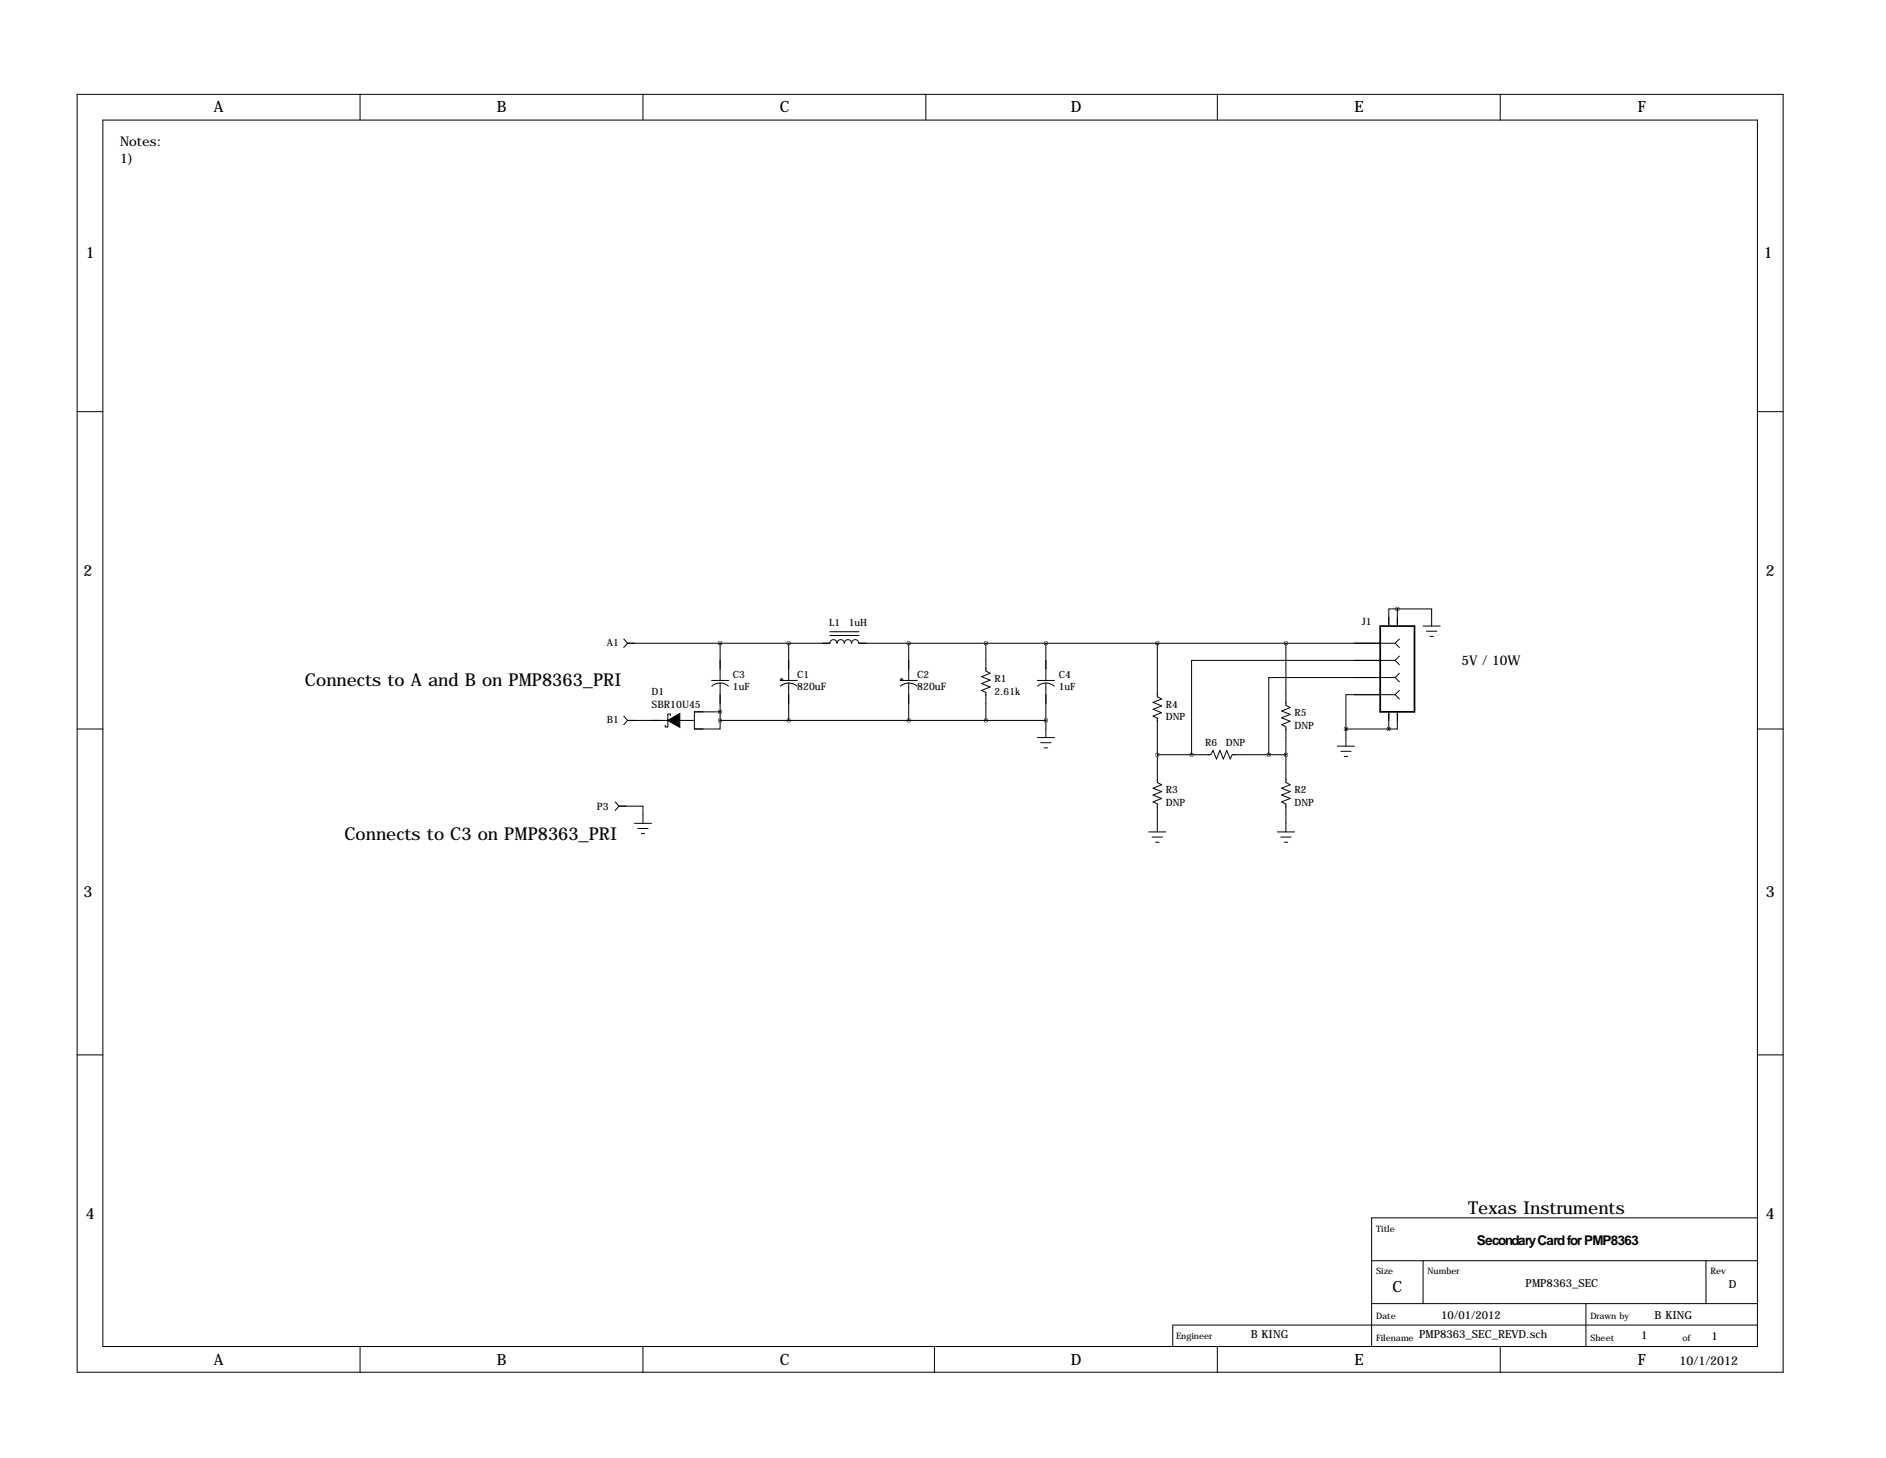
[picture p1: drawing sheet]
<svg xmlns="http://www.w3.org/2000/svg" width="559mm" height="432mm" viewBox="0 0 559 432" stroke-linecap="round" stroke-linejoin="round" font-family="sans-serif">
<g fill="none" stroke="#000" stroke-width=".3">
<path d="M22.9 27.9h505.4v378.5h-505.4zM30.5 35.6h490.2v363.2h-490.2zM106.7 27.9v7.7M190.5 27.9v7.7M274.3 27.9v7.7M360.7 27.9v7.7M444.5 27.9v7.7M22.9 121.9h7.6M520.7 121.9h7.6M184.8 189.2l1.1 1.3M185.9 190.5h60a1.07 1.07 0 0 1 1-1.1 1.07 1.07 0 0 1 1.1 1.1 1.07 1.07 0 0 1 1.1-1.1 1.07 1.07 0 0 1 1 1.1M185.9 190.5l-1.1 1.3"/>
<path d="M213.4 190.5v11M233.7 190.5v11M245.9 188.2h8.6M245.9 187.1h8.6M250.2 190.5a1.07 1.07 0 0 1 1.1-1.1 1.07 1.07 0 0 1 1 1.1 1.07 1.07 0 0 1 1.1-1.1 1.07 1.07 0 0 1 1.1 1.1h158.9M269.2 190.5v11M292.1 190.5v8.2l1.3 .7-2.6 1 2.6 1-2.6 1 2.6 1.1-2.6 1 1.3 .6v8.3M309.9 190.5v11M342.9 190.5v15.8l1.3 .7-2.6 1 2.6 1-2.6 1.1 2.6 1-2.6 1 1.3 .6v19l1.3 .7-2.6 1 2.6 1-2.6 1.1 2.6 1-2.6 1 1.3 .6v8.3M381 190.5v18.4l1.3 .6-2.6 1.1 2.6 1-2.6 1 2.6 1-2.6 1 1.3 .6v16.5l1.3 .7-2.6 1 2.6 1-2.6 1.1 2.6 1-2.6 1 1.3 .6v8.3M413.4 195.6h-60.3v27.9M413.4 195.6l1.2 1.2"/>
<path d="M413.4 190.5l1.2 1.3M414 180.3h-2.5v5.1M414 180.3h10.2v5.1M414 180.3v5.1M414.6 194.3l-1.2 1.3M414.6 199.4l-1.2 1.3M414.6 189.2l-1.2 1.3M421.6 185.4h5.1M422.7 186.9h3M423.7 188.5h1M22.9 215.9h7.6M184.8 212.1l1.1 1.3"/>
<path d="M185.9 213.4h19.8M185.9 213.4l-1.1 1.2M198.6 212v-.5h-.7v3.8h-.8v-.5M210.8 201.5h5.1M210.9 203.2a3.8 3.8 0 0 1 4.9 0M213.4 210.8h-7.7v5.1h7.7v-2.5M213.4 202.2v11.2M213.4 213.4h96.5M231.1 201.5h5.1M231.2 203.2a3.8 3.8 0 0 1 5 0M233.7 202.2v11.2M266.7 201.5h5.1"/>
<path d="M266.8 203.2a3.8 3.8 0 0 1 4.9 0M269.2 202.2v11.2M307.3 201.5h5.1M307.3 218.4h5.1M307.4 203.2a3.8 3.8 0 0 1 5 0M308.4 220h3M309.9 202.2v16.2M398.8 215.9h12.7M398.8 215.9v5.1M411.5 210.8v5.1M413.4 200.7h-37.5v22.8M413.4 205.7h-14.6v10.2"/>
<path d="M413.4 200.7l1.2 1.2M413.4 205.7l1.2 1.3M414 210.8v5.1h-2.5M414.6 204.5l-1.2 1.2M520.7 215.9h7.6M182.3 237.5l1.1 1.3M183.4 238.8h7.1v5M183.4 238.8l-1.1 1.2M309.4 221.5h1M342.9 223.5h15.8l.7-1.3 1 2.6 1-2.6 1.1 2.6 1-2.6 1 2.6 .6-1.3h15.9M396.2 221h5.1M397.3 222.5h3"/>
<path d="M398.3 224h1M188 243.8h5M189 245.4h3M190 246.9h1M340.4 246.4h5M341.4 247.9h3M342.4 249.4h1M378.5 246.4h5M379.5 247.9h3M380.5 249.4h1M22.9 312.4h7.6M520.7 312.4h7.6"/>
<path d="M406.4 373.4h114.3M421.6 373.4v12.7M505.5 373.4v12.7M520.7 360.7h-114.3v38.1M106.7 398.8v7.6M190.5 398.8v7.6M276.9 398.8v7.6M360.7 398.8v7.6M406.4 386.1h114.3M444.5 398.8v7.6M469.9 386.1v12.7M520.7 392.4h-173.2v6.3"/>
</g>
<path d="M197.8 213.4l3.6-2.1v4.1z" fill="#000" stroke="#000" stroke-width=".3"/>
<path d="M408.9 185.4h10.2v25.4h-10.2z" fill="none" stroke="#000" stroke-width=".51"/>
<path d="M213.3 190.5a.05 .05 0 0 0 .1 0 .05 .05 0 0 0-.1 0zM309.8 213.4a.05 .05 0 0 0 .1 0 .05 .05 0 0 0-.1 0zM213.3 210.8a.05 .05 0 0 0 .1 0 .05 .05 0 0 0-.1 0zM213.3 213.4a.05 .05 0 0 0 .1 0 .05 .05 0 0 0-.1 0zM233.6 190.5a.05 .05 0 0 0 .1 0 .05 .05 0 0 0-.1 0zM233.6 213.4a.05 .05 0 0 0 .1 0 .05 .05 0 0 0-.1 0zM269.2 190.5a.05 .05 0 0 0 .1 0 .05 .05 0 0 0-.1 0zM269.2 213.4a.05 .05 0 0 0 .1 0 .05 .05 0 0 0-.1 0zM309.8 190.5a.05 .05 0 0 0 .1 0 .05 .05 0 0 0-.1 0zM353 223.5a.05 .05 0 0 0 .1 0 .05 .05 0 0 0-.1 0zM375.9 223.5a.05 .05 0 0 0 .1 0 .05 .05 0 0 0-.1 0zM411.4 215.9a.05 .05 0 0 0 .1 0 .05 .05 0 0 0-.1 0zM398.7 215.9a.05 .05 0 0 0 .1 0 .05 .05 0 0 0-.1 0zM414 180.3a.05 .05 0 0 0 .1 0 .05 .05 0 0 0-.1 0z" fill="#000" stroke="#000" stroke-width="1.1"/>
<g font-size="5.3">
<text x="90.4" y="203.2">Connects to A and B on PMP8363_PRI</text>
<text x="102.1" y="248.9">Connects to C3 on PMP8363_PRI</text>
<text x="435" y="359.5">Texas Instruments</text>
</g>
<g font-size="4.6">
<text x="63.4" y="33.3">A</text>
<text x="147.2" y="33.3">B</text>
<text x="231" y="33.3">C</text>
<text x="317.2" y="33.3">D</text>
<text x="401.3" y="33.3">E</text>
<text x="485.3" y="33.3">F</text>
<text x="25.4" y="76.5">1</text>
<text x="522.6" y="76.5">1</text>
<text x="24.7" y="170.5">2</text>
<text x="523.2" y="170.5">2</text>
<text x="24.7" y="265.7">3</text>
<text x="523.2" y="265.7">3</text>
<text x="25.4" y="361">4</text>
<text x="523.2" y="361">4</text>
<text x="412.6" y="382.6">C</text>
<text x="63.4" y="404.2">A</text>
<text x="147.2" y="404.2">B</text>
<text x="231" y="404.2">C</text>
<text x="317.2" y="404.2">D</text>
<text x="401.3" y="404.2">E</text>
<text x="485.3" y="404.2">F</text>
</g>
<g font-size="4">
<text x="35.6" y="43.2">Notes:</text>
<text x="35.6" y="48.3">1)</text>
<text x="433.1" y="196.8">5V / 10W</text>
<text x="437.6" y="368.6">Secondary Card for PMP8363</text>
</g>
<text font-size="3.6" x="497.6" y="404.4">10/1/2012</text>
<g font-size="3.3">
<text x="452" y="381.1">PMP8363_SEC</text>
<text x="512.2" y="381.4">D</text>
<text x="427" y="390.5">10/01/2012</text>
<text x="490.2" y="390.5">B KING</text>
<text x="370.6" y="396.1">B KING</text>
<text x="420.4" y="396.1">PMP8363_SEC_REVD.sch</text>
<text x="486.2" y="396.6">1</text>
<text x="507.1" y="396.9">1</text>
</g>
<g font-size="3">
<text x="245.7" y="185.4">L1</text>
<text x="251.5" y="185.4">1uH</text>
<text x="403.5" y="185">J1</text>
<text x="179.8" y="191.3">A1</text>
<text x="217.2" y="200.7">C3</text>
<text x="236.2" y="200.7">C1</text>
<text x="271.8" y="200.7">C2</text>
<text x="294.6" y="201.9">R1</text>
<text x="313.7" y="200.7">C4</text>
<text x="193" y="205.7">D1</text>
<text x="193" y="209.5">SBR10U45</text>
<text x="217.2" y="204.5">1uF</text>
<text x="236.2" y="204.5">820uF</text>
<text x="271.8" y="204.5">820uF</text>
<text x="294.6" y="205.7">2.61k</text>
<text x="313.7" y="204.5">1uF</text>
<text x="345.4" y="209.5">R4</text>
<text x="179.8" y="214.2">B1</text>
<text x="345.4" y="213.4">DNP</text>
<text x="383.5" y="212.1">R5</text>
<text x="383.5" y="215.9">DNP</text>
<text x="357.1" y="221">R6</text>
<text x="363.2" y="221">DNP</text>
<text x="176.9" y="239.8">P3</text>
<text x="345.4" y="234.9">R3</text>
<text x="345.4" y="238.8">DNP</text>
<text x="383.5" y="234.9">R2</text>
<text x="383.5" y="238.8">DNP</text>
</g>
<g font-size="2.6">
<text x="407.7" y="364.8">Title</text>
<text x="407.7" y="377.5">Size</text>
<text x="423" y="377.5">Number</text>
<text x="506.8" y="377.5">Rev</text>
<text x="407.7" y="390.8">Date</text>
<text x="471.2" y="390.8">Drawn by</text>
<text x="348.5" y="396.5">Engineer</text>
<text x="407.7" y="397.1">Filename</text>
<text x="471.2" y="397.1">Sheet</text>
<text x="498.5" y="397.1">of</text>
</g>
<g font-size="2">
<text x="231" y="201.8">+</text>
<text x="266.6" y="201.8">+</text>
</g>
</svg>
